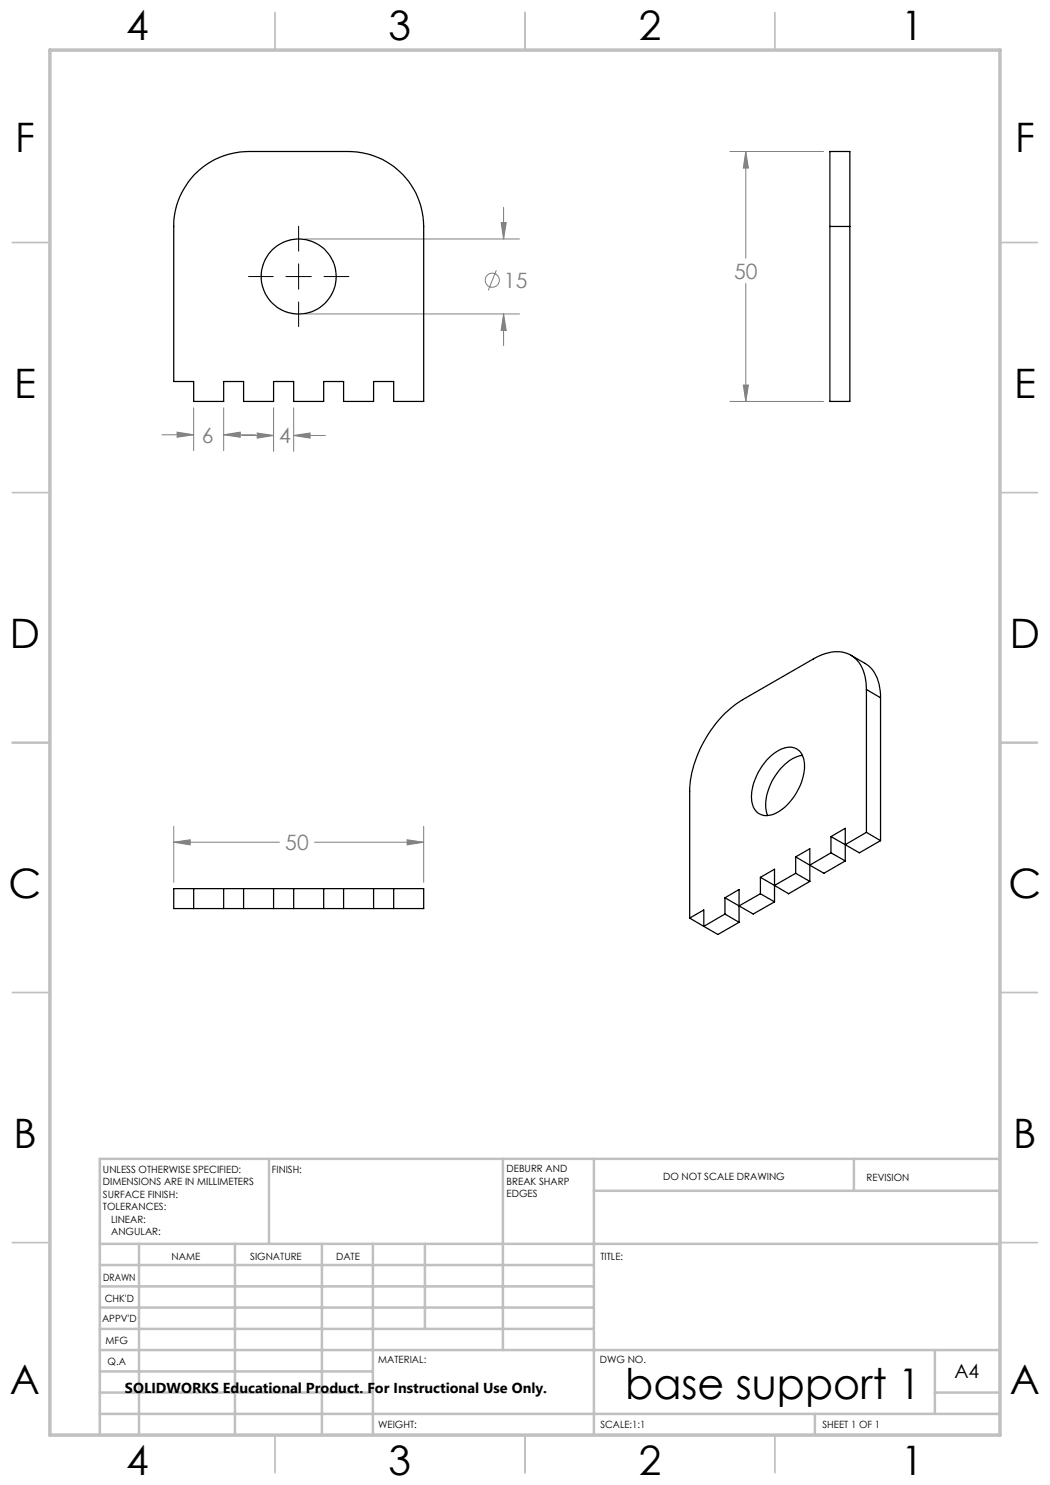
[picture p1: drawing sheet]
<svg xmlns="http://www.w3.org/2000/svg" width="210mm" height="297mm" viewBox="0 0 210 297" stroke-linecap="round" stroke-linejoin="round" font-family="sans-serif">
<g fill="none" stroke="#808080" stroke-width=".2">
<path d="M146 30.3h18.7M149.2 30.3l.5 3.3h-1zM149.2 30.3v21.3M61 47.8h42.9M99.3 54l-1.7 4.1M100.2 44.5h1l-.5 3.3zM100.7 41.4v6.4M149.2 56.7v23.6M61 62.8h42.9M100.7 62.8l.5 3.3h-1zM100.7 62.8v6.3M148.7 77h1l-.5 3.3z"/>
<path d="M32.4 87h6.3M35.4 86.4l3.3 .6-3.3 .5zM38.7 81.6v8.5M44.7 87l3.3-.6v1.1zM44.7 81.6v8.5M44.7 87h6.4M48.4 87.1h6.3M51.4 86.6l3.3 .5-3.3 .5zM54.7 81.6v8.7M58.7 87.1l3.3-.5v1zM58.7 81.6v8.7M58.7 87.1h6.4"/>
<path d="M146 80.3h18.7M34.7 168.4l3.3-.4v1zM34.7 165.3v11.2M34.7 168.4h21.2M62.9 168.4h21.8M81.4 168l3.3 .4-3.3 .6zM84.7 165.3v11.2"/>
<circle cx="98.4" cy="56" r="1.42"/>
</g>
<path d="M49.7 55.3h4.9M57.2 55.3h5.1M59.7 45.3v4.9M59.7 52.8v5.1M64.8 55.3h5M59.7 60.4v4.9" fill="none" stroke="#000" stroke-width=".2"/>
<g fill="none" stroke="#c0c0c0" stroke-width=".35">
<path d="M55 2.5v7.5M105 2.5v7.5M155 2.5v7.5M2.5 48.5h7.5M200 48.5h7.5M2.5 98.5h7.5M200 98.5h7.5M2.5 148.5h7.5M200 148.5h7.5M2.5 198.5h7.5M200 198.5h7.5M2.5 248.5h7.5"/>
<path d="M200 248.5h7.5M55 287v7.5M105 287v7.5M155 287v7.5"/>
</g>
<g fill="none" stroke="#c0c0c0" stroke-width=".5">
<path d="M53.8 231.8v17M100.6 231.8v38.2M118.8 231.8v55.2M118.8 238.2h81.2M170.8 231.8v6.4M200 231.8h-180v55.2M20 248.8h180M20 257.3h98.8M20 253h98.8M27.8 248.8v38.2M47 248.8v38.2M64.4 248.8v38.2"/>
<path d="M74.6 248.8v38.2M85 248.8v17M20 265.8h98.8M20 261.5h98.8M20 278.5h54.6M20 274.3h54.6M20 270h180M187 278.5h13M187 270v12.8M20 282.8h180M163 282.8v4.2"/>
</g>
<path d="M10 10h190v277h-190z" fill="none" stroke="#c0c0c0" stroke-width=".7"/>
<path d="M35.4 86.4l3.3 .6-3.3 .5zM44.7 87l3.3-.6v1.1zM58.7 87.1l3.3-.5v1zM51.4 86.6l3.3 .5-3.3 .5zM100.2 44.5h1l-.5 3.3zM100.7 62.8l.5 3.3h-1zM148.7 77h1l-.5 3.3zM149.2 30.3l.5 3.3h-1zM34.7 168.4l3.3-.4v1zM81.4 168l3.3 .4-3.3 .6z" fill="#808080"/>
<g fill="none" stroke="#000" stroke-width=".25">
<path d="M38.8 35a15.2 15.2 0 0 1 10.9-4.7h20a15 15 0 0 1 15 15v35h-6v-4h-4v4h-6v-4h-4v4h-6v-4h-4v4h-6v-4h-4v4h-6v-4h-4v-31a15 15 0 0 1 4.1-10.3zM166 45.3v-15h4v15M166 45.3v35h4v-35M166 45.3h4M170.2 131.1l2.8 1.6a6.8 6.8 0 0 1 3 5.4l.1 1.5M173.3 137.9a7.8 7.8 0 0 0-2.9-6.7 7.1 7.1 0 0 0-7.1 .2l-14.8 8.5a23.5 23.5 0 0 0-10.6 18.4v25.3M173.3 137.9v28.6M173.3 137.9l2.8 1.7M176.1 139.6v28.5M153.7 151.7a5.4 5.4 0 0 1 5.3-2.1 3.8 3.8 0 0 1 1.9 4.1 11.4 11.4 0 0 1-6.3 9.2 3 3 0 0 1-4.3-3.1 11.7 11.7 0 0 1 3.4-8.1zM160.5 151.1a8.2 8.2 0 0 0-5.7 4.5 9 9 0 0 0-1.3 7.5M34.7 177.7h50v4h-50z"/>
<path d="M38.7 177.7v4M44.7 177.7v4M48.7 177.7v4M54.7 177.7v4M58.7 177.7v4M64.7 177.7v4M68.7 177.7v4M74.7 177.7v4M78.7 177.7v4M145 179.6l2.8-1.7v6.6M145 179.6v3.2M145 179.6l5.6 3.2 4.3-2.4"/>
<path d="M152.1 175.5l2.8-1.7v6.6M152.1 175.5v3.2M152.1 178.7l-4.3 2.5M152.1 175.5l2.8 1.6M152.1 178.7l2.8 1.7M159.1 171.4l2.9-1.6v6.5M159.1 171.4v3.3M159.1 174.7l-4.2 2.4M159.1 171.4l2.9 1.6M159.1 174.7l2.9 1.6M162 176.3l-4.3 2.4-2.8-1.6M166.2 167.3l2.9-1.6v6.5"/>
<path d="M166.2 167.3v3.3M166.2 170.6l-4.2 2.4M166.2 167.3l2.9 1.6M166.2 170.6l2.9 1.6M169.1 172.2l-4.3 2.5-2.8-1.7M173.3 166.5l-4.2 2.4M173.3 166.5l2.8 1.6M176.1 168.1l-4.2 2.5-2.8-1.7M137.9 183.6l2.9-1.6v3.3M137.9 183.6l2.9 1.7M145 182.8l-4.2 2.5M145 182.8l2.8 1.7"/>
<path d="M147.8 184.5l-4.2 2.4-2.8-1.6"/>
<circle cx="59.7" cy="55.3" r="7.5"/>
</g>
<text font-size="8.5" x="125.1" y="279.7">base support 1</text>
<g font-size="8.1">
<text x="25.2" y="8">4</text>
<text x="77.7" y="8">3</text>
<text x="127.7" y="8">2</text>
<text x="180.2" y="8">1</text>
<text x="3" y="30.4">F</text>
<text x="203" y="30.4">F</text>
<text x="2.8" y="79.6">E</text>
<text x="202.8" y="79.6">E</text>
<text x="2" y="129.6">D</text>
<text x="202" y="129.6">D</text>
<text x="1.7" y="179.6">C</text>
<text x="201.7" y="179.6">C</text>
<text x="2.7" y="229.6">B</text>
<text x="202.7" y="229.6">B</text>
<text x="2" y="278.9">A</text>
<text x="202" y="278.9">A</text>
<text x="25.2" y="295">4</text>
<text x="77.7" y="295">3</text>
<text x="127.7" y="295">2</text>
<text x="180.2" y="295">1</text>
</g>
<g font-size="4.2" fill="#808080">
<text x="100.8" y="57.6">15</text>
<text x="146.8" y="55.8">50</text>
<text x="40.4" y="88.5">6</text>
<text x="55.9" y="88.7">4</text>
<text x="57.1" y="170">50</text>
</g>
<text font-size="3.9" x="190.9" y="275.5">A4</text>
<text font-size="2.9" x="25" y="278.6">SOLIDWORKS Educational Product. For Instructional Use Only.</text>
<g font-size="2">
<text x="20.6" y="234.6">UNLESS OTHERWISE SPECIFIED:</text>
<text x="20.6" y="237.1">DIMENSIONS ARE IN MILLIMETERS</text>
<text x="20.6" y="239.6">SURFACE FINISH:</text>
<text x="54.4" y="234.6">FINISH:</text>
<text x="101.3" y="234.5">DEBURR AND</text>
<text x="101.3" y="237">BREAK SHARP</text>
<text x="101.3" y="239.5">EDGES</text>
<text x="132.6" y="236">DO NOT SCALE DRAWING</text>
<text x="173.3" y="236.2">REVISION</text>
<text x="20.6" y="242.1">TOLERANCES:</text>
<text x="22.2" y="244.6">LINEAR:</text>
<text x="22.2" y="247.1">ANGULAR:</text>
<text x="34.3" y="252">NAME</text>
<text x="50" y="251.9">SIGNATURE</text>
<text x="67.2" y="251.9">DATE</text>
<text x="120.1" y="251.9">TITLE:</text>
<text x="20.6" y="256.1">DRAWN</text>
<text x="20.9" y="260.3">CHK'D</text>
<text x="20.4" y="264.4">APPV'D</text>
<text x="21.1" y="268.8">MFG</text>
<text x="21.5" y="273">Q.A</text>
<text x="75.6" y="272.5">MATERIAL:</text>
<text x="120" y="272.5">DWG NO.</text>
<text x="75.6" y="285.5">WEIGHT:</text>
<text x="120.1" y="285.6">SCALE:1:1</text>
<text x="164.5" y="285.6">SHEET 1 OF 1</text>
</g>
</svg>
